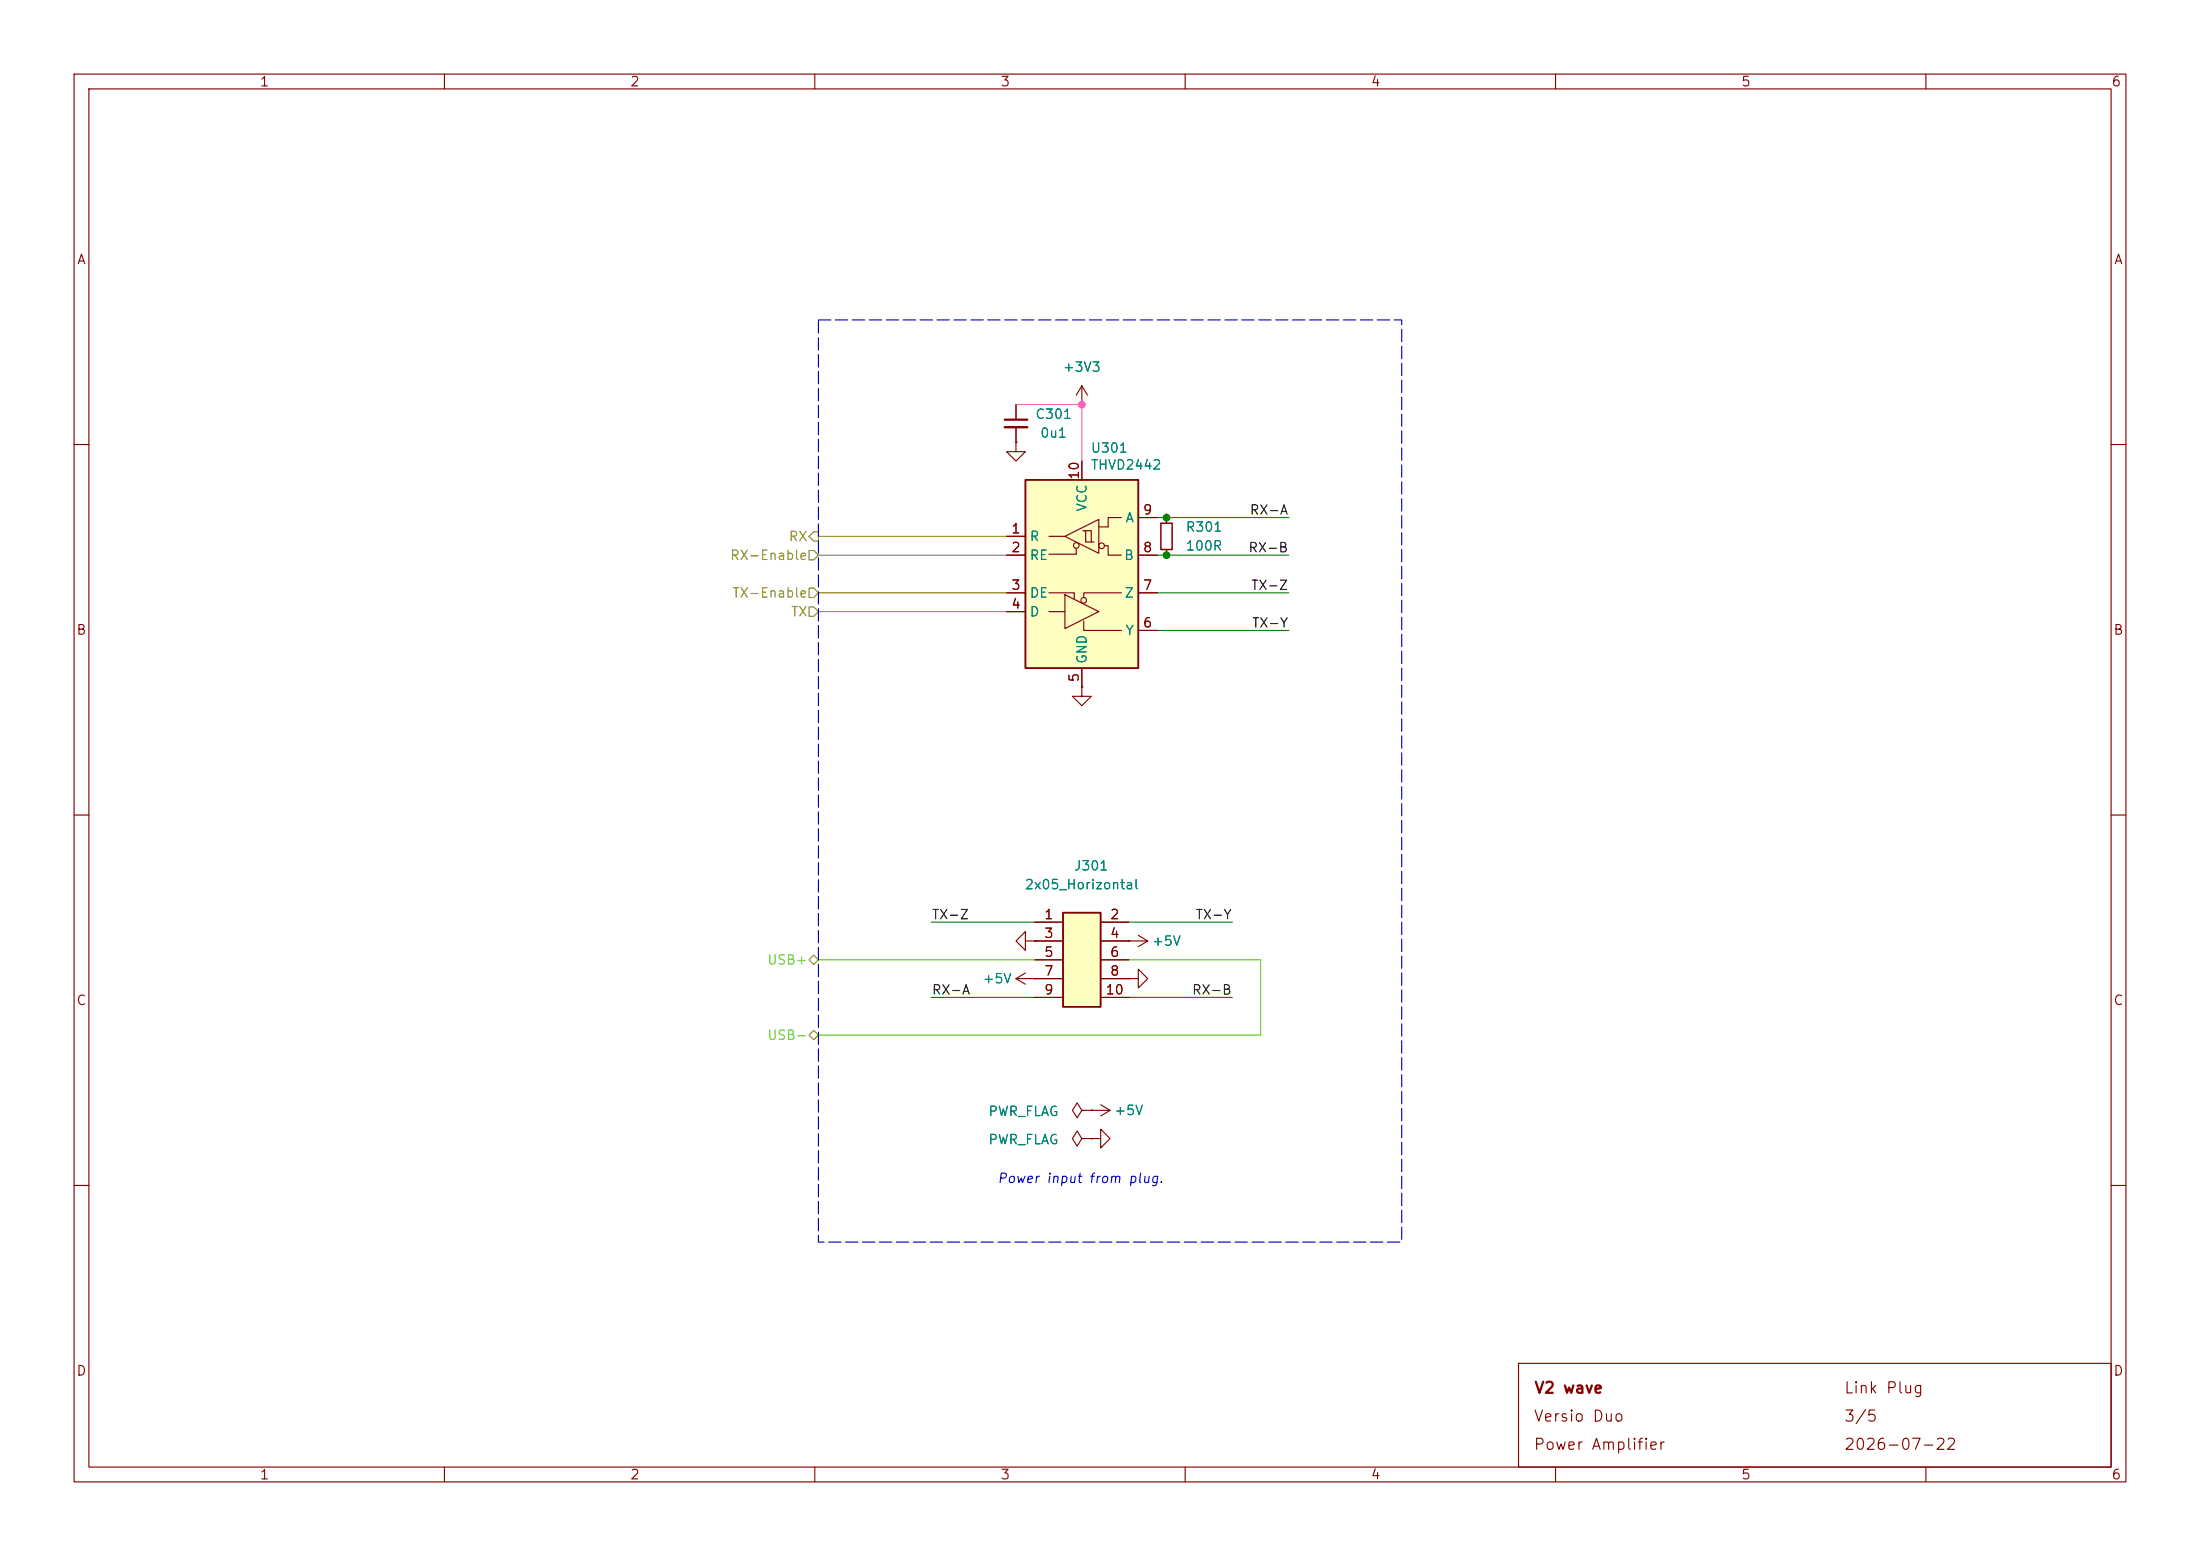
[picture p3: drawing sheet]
<svg xmlns="http://www.w3.org/2000/svg" width="297mm" height="210mm" viewBox="0 0 297 210" stroke-linecap="round" stroke-linejoin="round" font-family="sans-serif">
<g fill="none" stroke="#840000" stroke-width=".15">
<path d="M10 10h277v190h-277zM12 12h273v186h-273zM60 10v2M110 10v2M160 10v2M210 10v2M260 10v2M137.2 59.7v1.3h1.2l-1.2 1.2-1.3-1.2h1.3M137.2 59.7h.1M137.2 54.6v2M137.2 57.7v2M146 54.6h.1"/>
<path d="M146 52.1l-.7 1.2M146 52.1l.8 1.2M146 52.1v2.5M10 60h2M157.5 69.9v.7M157.5 74.2v.7M285 60h2M146 92.7v1.3h1.3l-1.3 1.3-1.2-1.3h1.2M146 92.7h.1M10 110h2M285 110h2M137.2 132.1l1.2 .7"/>
<path d="M137.2 132.1h2.5M138.4 131.3l-1.2 .8M139.7 132.1h.1M10 160h2M285 160h2M60 198v2M110 198v2M160 198v2M205 184h80v14h-80zM210 198v2M260 198v2"/>
</g>
<path d="M156.7 70.6h1.5v3.6h-1.5z" fill="none" stroke="#840000" stroke-width=".2"/>
<path d="M135.6 56.6h3.1" fill="none" stroke="#840000" stroke-width=".3"/>
<path d="M135.6 57.7h3.1" fill="none" stroke="#840000" stroke-width=".33"/>
<path d="M138.4 64.8h15.3v25.4h-15.3z" fill="#ffffc2"/>
<path d="M138.4 64.8h15.3v25.4h-15.3z" fill="none" stroke="#840000" stroke-width=".25"/>
<g fill="none" stroke="#840000" stroke-width=".15">
<path d="M135.9 72.4h2.5M135.9 74.9h2.5M141.6 72.4h2.2M143.8 72.4l4.5-2.3v4.6zM145.3 74v.8h-3.7M146 62.2v2.6M146.2 71.6h.4v1.6h1.1M146.4 71.6h.9v1.6M149.1 73.7h.5v1.2h1.8M151.4 69.9h-1.8v1.2h-1.3M153.7 74.9h2.5M153.7 69.9h2.5"/>
<path d="M135.9 82.6h2.5M135.9 80h2.5M141.6 80h3.4v.9M141.6 82.6h2.2M143.8 80.3l4.5 2.3-4.5 2.2zM146 90.2v2.5M146.3 83.8v1.3h5.1M151.4 80h-5.1v.6M153.7 80h2.5M153.7 85.1h2.5"/>
<circle cx="145.3" cy="73.6" r=".38"/>
<circle cx="148.7" cy="73.7" r=".38"/>
<circle cx="146.3" cy="81" r=".38"/>
</g>
<path d="M143.5 123.2h5.1v12.7h-5.1z" fill="#ffffc2"/>
<path d="M143.5 123.2h5.1v12.7h-5.1z" fill="none" stroke="#840000" stroke-width=".25"/>
<g fill="none" stroke="#840000" stroke-width=".15">
<path d="M137.2 59.7h.1M137.2 54.6v2M137.2 57.7v2M146 54.6h.1M135.9 72.4h2.5M135.9 74.9h2.5M146 62.2v2.6M153.7 74.9h2.5M153.7 69.9h2.5M157.5 69.9v.7M157.5 74.2v.7M135.9 80h2.5"/>
<path d="M135.9 82.6h2.5M146 92.7h.1M146 90.2v2.5M153.7 80h2.5M153.7 85.1h2.5M138.4 127v-1.3l-1.2 1.3 1.2 1.3v-1.3h1.3M139.7 127h.1M139.7 132.1h.1M139.7 124.5h3.8M139.7 127h3.8M139.7 129.5h3.8M139.7 132.1h3.8"/>
<path d="M139.7 134.6h3.8M148.6 124.5h3.8M148.6 127h6.3M148.6 129.5h3.8M148.6 132.1h3.8M148.6 134.6h3.8M152.4 132.1h1.3v-1.3l1.2 1.3-1.2 1.3v-1.3M152.4 132.1h.1M152.4 127h.1M153.7 126.2l1.2 .8M154.9 127l-1.2 .8M146 153.7l-.6-1-.6 1 .6 1 .6-1h1.3"/>
<path d="M146 149.9l-.6-1.1-.6 1.1 .6 1 .6-1h1.3M147.3 153.7h1.3v-1.3l1.3 1.3-1.3 1.2v-1.2M147.3 153.7h.1M147.3 149.9h.1M147.3 149.9h2.6M148.6 149.1l1.3 .8M149.9 149.9l-1.3 .7"/>
</g>
<path d="M109.2 79.4h.7l.6 .6-.6 .6h-.7zM109.2 74.3h.7l.6 .6-.6 .7h-.7zM109.9 71.8h.6v1.2h-.6l-.7-.6zM109.2 81.9h.7l.6 .7-.6 .6h-.7zM109.2 139.7l.7-.6 .6 .6-.6 .6zM109.2 129.5l.7-.6 .6 .6-.6 .7z" fill="none" stroke="#848400" stroke-width=".15"/>
<path d="M110.5 129.5h29.2M152.4 129.5h17.8v10.2h-59.7" fill="none" stroke="#51c90f" stroke-width=".15"/>
<path d="M156.2 74.9h17.8M156.2 69.9h17.8M156.2 85.1h17.8M156.2 80h17.8M125.7 124.5h14M125.7 134.6h14M152.4 124.5h14M152.4 134.6h14" fill="none" stroke="#008400" stroke-width=".15"/>
<path d="M110.5 72.4h25.4M110.5 80h25.4M110.5 82.6h25.4" fill="none" stroke="#a3a30c" stroke-width=".15"/>
<path d="M110.5 74.9h25.4" fill="none" stroke="#676767" stroke-width=".15"/>
<path d="M137.2 54.6h8.8v7.6" fill="none" stroke="#ff5cbb" stroke-width=".15"/>
<path d="M110.5 43.2h78.7v124.4h-78.7z" fill="none" stroke="#0000c2" stroke-width=".15" stroke-dasharray="1.7 .6"/>
<circle cx="146" cy="54.6" r=".46" fill="#ff5cbb" stroke="#ff5cbb" stroke-width=".14"/>
<g fill="#008400" stroke="#008400" stroke-width=".14">
<circle cx="157.5" cy="69.9" r=".46"/>
<circle cx="157.5" cy="74.9" r=".46"/>
</g>
<g font-size="1.5" fill="#840000">
<text x="207" y="188.4">V2 wave</text>
<text x="248.9" y="188.4">Link Plug</text>
<text x="206.9" y="192.3">Versio Duo</text>
<text x="206.9" y="196.1">Power Amplifier</text>
<text x="248.9" y="196.1">2026-07-22</text>
<text x="248.9" y="192.3">3/5</text>
</g>
<g font-size="1.3" fill="#840000">
<text x="35" y="12">1</text>
<text x="85" y="12">2</text>
<text x="135" y="12">3</text>
<text x="185" y="12">4</text>
<text x="235" y="12">5</text>
<text x="285" y="12">6</text>
<text x="10.3" y="36">A</text>
<text x="285.3" y="36">A</text>
<text x="146" y="64.8" transform="rotate(-90 146 64.8)">10</text>
<text x="154.2" y="69.8">9</text>
<text x="136.4" y="72.3">1</text>
<text x="136.4" y="74.8">2</text>
<text x="154.2" y="74.8">8</text>
<text x="136.4" y="79.9">3</text>
<text x="136.4" y="82.5">4</text>
<text x="154.2" y="79.9">7</text>
<text x="10.2" y="86">B</text>
<text x="154.2" y="85">6</text>
<text x="285.2" y="86">B</text>
<text x="146" y="92.2" transform="rotate(-90 146 92.2)">5</text>
<text x="140.9" y="124.4">1</text>
<text x="149.8" y="124.4">2</text>
<text x="140.9" y="126.9">3</text>
<text x="140.9" y="129.5">5</text>
<text x="140.9" y="132">7</text>
<text x="149.8" y="126.9">4</text>
<text x="149.8" y="129.5">6</text>
<text x="149.8" y="132">8</text>
<text x="10.2" y="136">C</text>
<text x="140.9" y="134.5">9</text>
<text x="149.2" y="134.5">10</text>
<text x="285.2" y="136">C</text>
<text x="10.2" y="186">D</text>
<text x="285.2" y="186">D</text>
<text x="35" y="200">1</text>
<text x="85" y="200">2</text>
<text x="135" y="200">3</text>
<text x="185" y="200">4</text>
<text x="235" y="200">5</text>
<text x="285" y="200">6</text>
</g>
<g font-size="1.3" fill="#008484">
<text x="143.4" y="50.5">+3V3</text>
<text x="139.7" y="56.8">C301</text>
<text x="140.3" y="59.4">0u1</text>
<text x="147.2" y="61.4">U301</text>
<text x="147.2" y="63.7">THVD2442</text>
<text x="147" y="69.1" transform="rotate(-90 147 69.1)">VCC</text>
<text x="151.8" y="70.8">A</text>
<text x="138.9" y="73.4">R</text>
<text x="138.9" y="75.9">RE</text>
<text x="151.7" y="75.9">B</text>
<text x="160" y="72.1">R301</text>
<text x="160" y="74.6">100R</text>
<text x="138.9" y="81">DE</text>
<text x="138.9" y="83.5">D</text>
<text x="151.7" y="81">Z</text>
<text x="147" y="89.7" transform="rotate(-90 147 89.7)">GND</text>
<text x="151.8" y="86.1">Y</text>
<text x="144.9" y="117.8">J301</text>
<text x="138.2" y="120.3">2x05_Horizontal</text>
<text x="155.4" y="128">+5V</text>
<text x="132.6" y="133">+5V</text>
<text x="133.3" y="154.8">PWR_FLAG</text>
<text x="133.3" y="151">PWR_FLAG</text>
<text x="150.3" y="150.8">+5V</text>
</g>
<g font-size="1.3">
<text x="168.6" y="69.8">RX-A</text>
<text x="168.4" y="74.9">RX-B</text>
<text x="168.8" y="79.9">TX-Z</text>
<text x="168.9" y="85">TX-Y</text>
<text x="125.7" y="124.4">TX-Z</text>
<text x="161.3" y="124.4">TX-Y</text>
<text x="125.7" y="134.6">RX-A</text>
<text x="160.8" y="134.6">RX-B</text>
</g>
<g font-size="1.3" fill="#848400">
<text x="98.5" y="75.9">RX-Enable</text>
<text x="106.4" y="73.4">RX</text>
<text x="98.8" y="81">TX-Enable</text>
<text x="106.7" y="83.5">TX</text>
</g>
<g font-size="1.3" fill="#51c90f">
<text x="103.5" y="130.5">USB+</text>
<text x="103.5" y="140.7">USB-</text>
</g>
<text font-size="1.3" fill="#0000c2" x="134.5" y="160">Power input from plug.</text>
</svg>
